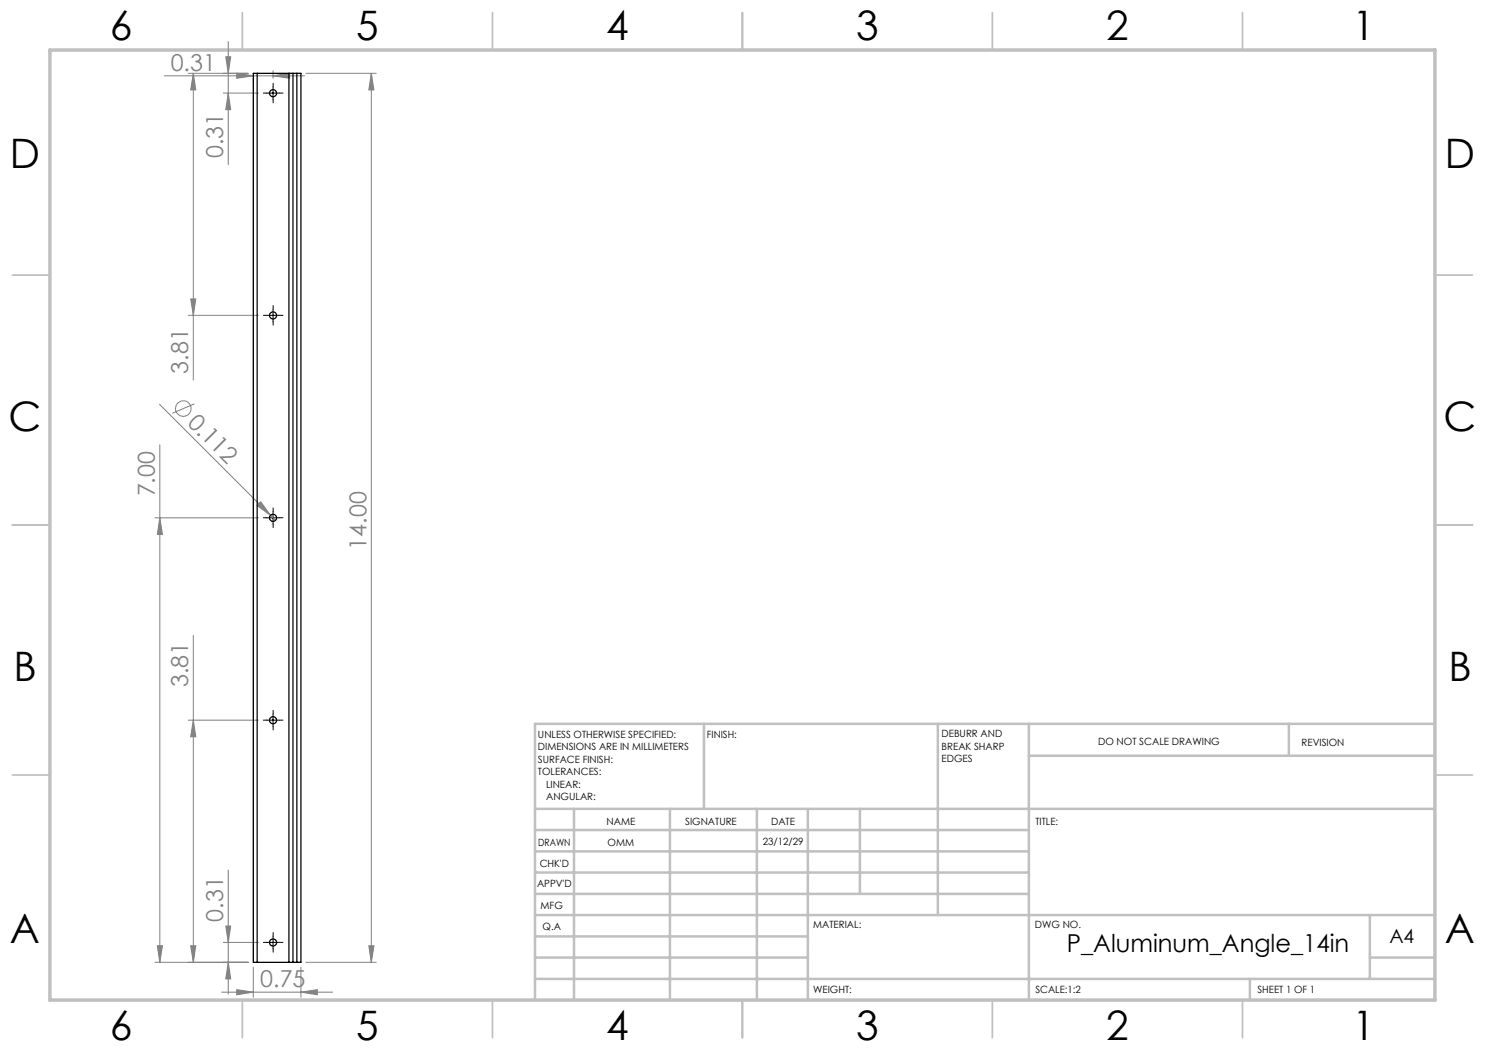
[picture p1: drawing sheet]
<svg xmlns="http://www.w3.org/2000/svg" width="297mm" height="210mm" viewBox="0 0 297 210" stroke-linecap="round" stroke-linejoin="round" font-family="sans-serif">
<g fill="none" stroke="#808080" stroke-width=".2">
<path d="M32.8 15.2h28.2M37.6 14.7h12M38.7 14.7l.5 3.3h-1.1zM38.7 14.7v61.3M44.7 18.6h6.9M45.2 11.4h.9l-.5 3.3zM45.6 18.6l.5 3.3h-.9zM45.6 8.3v24.6M47.3 14.6l3.4 .6-3.4 .5zM50.7 15.7v.4M54.6 15.2l3.3-.6v1.1zM54.6 14.1v1.6"/>
<path d="M61.2 14.7h14M74.3 14.7v177.8M74.3 14.7l.5 3.3h-1zM38.1 59.8h1.1l-.5 3.3zM37.6 63.1h14M31.9 80.8l23.2 23.3M32 89v103.5M38.9 80.8l-4.4 1.8M31 103.6h20.6M32 103.6l.5 3.3h-1zM51.4 101.1l.7-.7 2 2.7zM38.7 127.1v65.4"/>
<path d="M37.6 144h14M38.7 144l.5 3.3h-1.1zM45.6 174v24.8M31 192.5h18.6M31.5 189.2h1l-.5 3.3zM38.1 189.2h1.1l-.5 3.3zM44.3 198.4h22.2M44.7 188.5h6.9M45.2 185.2h.9l-.5 3.3zM45.6 192.5l.5 3.3h-.9zM47.3 197.9l3.4 .5-3.4 .6zM50.7 193.5v6"/>
<path d="M60.2 198.4l3.3-.5v1.1zM60.2 193.5v6M61.2 192.5h14M73.8 189.2h1l-.5 3.3z"/>
<circle cx="36.7" cy="81.7" r="1.56"/>
</g>
<g fill="none" stroke="#000" stroke-width=".2" stroke-dasharray="15.2 1.3 1.3 1.3">
<path d="M53.4 18.6h-.7M54.6 17.4v-.7M54.6 19.9v.7M55.9 18.6h.7M53.4 63.1h-.7M54.6 61.8v-.7M54.6 64.3v.7M55.9 63.1h.7M53.4 103.5h-.7M54.6 102.3v-.7M54.6 104.8v.7M55.9 103.5h.7"/>
<path d="M53.4 144h-.7M54.6 142.8v-.7M54.6 145.3v.7M55.9 144h.7M53.4 188.5h-.7M54.6 187.2v-.7M54.6 189.7v.7M55.9 188.5h.7"/>
</g>
<path d="M53.4 18.6h2.4M54.6 17.4v2.5M53.4 63.1h2.4M54.6 61.8v2.5M53.4 103.6h2.4M54.6 102.3v2.5M53.4 144h2.4M54.6 142.8v2.5M53.4 188.5h2.4M54.6 187.2v2.6" fill="none" stroke="#000" stroke-width=".2"/>
<g fill="none" stroke="#c0c0c0" stroke-width=".35">
<path d="M48.5 2.5v7.5M98.5 2.5v7.5M148.5 2.5v7.5M198.5 2.5v7.5M248.5 2.5v7.5M2.5 55h7.5M287 55h7.5M2.5 105h7.5M287 105h7.5M2.5 155h7.5M287 155h7.5M48.5 200v7.5"/>
<path d="M98.5 200v7.5M148.5 200v7.5M198.5 200v7.5M248.5 200v7.5"/>
</g>
<g fill="none" stroke="#c0c0c0" stroke-width=".5">
<path d="M140.8 144.8v17M187.6 144.8v38.2M205.8 144.8v55.2M205.8 151.2h81.2M257.8 144.8v6.4M287 144.8h-180v55.2M107 161.8h180M107 178.8h98.8M107 174.5h98.8M107 170.3h98.8M107 166h98.8M114.8 161.8v38.2"/>
<path d="M134 161.8v38.2M151.4 161.8v38.2M161.6 161.8v38.2M172 161.8v17M107 195.8h180M107 191.5h54.6M107 187.3h54.6M107 183h180M250 195.8v4.2M274 191.5h13M274 183v12.8"/>
</g>
<path d="M10 10h277v190h-277z" fill="none" stroke="#c0c0c0" stroke-width=".7"/>
<g fill="#808080">
<path d="M51.4 101.1l.7-.7 2 2.7z"/>
<path d="M47.3 197.9l3.4 .5-3.4 .6zM60.2 198.4l3.3-.5v1.1zM47.3 14.6l3.4 .6-3.4 .5zM54.6 15.2l3.3-.6v1.1z"/>
<path d="M73.8 189.2h1l-.5 3.3zM74.3 14.7l.5 3.3h-1zM45.6 192.5l.5 3.3h-.9zM45.2 185.2h.9l-.5 3.3zM38.1 189.2h1.1l-.5 3.3zM38.7 144l.5 3.3h-1.1zM31.5 189.2h1l-.5 3.3zM32 103.6l.5 3.3h-1z"/>
<path d="M45.2 11.4h.9l-.5 3.3zM45.6 18.6l.5 3.3h-.9zM38.7 14.7l.5 3.3h-1.1zM38.1 59.8h1.1l-.5 3.3z"/>
</g>
<g fill="none" stroke="#000" stroke-width=".25">
<path d="M51.4 14.7h-.7v177.8h.7M51.4 14.7h6.4M51.4 14.7v177.8M57.8 14.7h.8M57.8 14.7v177.8M58.6 14.7h.8M58.6 14.7v177.8M59.4 14.7v177.8M59.4 14.7h.8v177.8h-.8M51.4 192.5h6.4M57.8 192.5h.8M58.6 192.5h.8"/>
<circle cx="54.6" cy="18.6" r=".71"/>
<circle cx="54.6" cy="63.1" r=".71"/>
<circle cx="54.6" cy="103.5" r=".71"/>
<circle cx="54.6" cy="144" r=".71"/>
<circle cx="54.6" cy="188.5" r=".71"/>
</g>
<g font-size="8.1">
<text x="22" y="8">6</text>
<text x="71.2" y="8">5</text>
<text x="121.2" y="8">4</text>
<text x="171.3" y="8">3</text>
<text x="221.3" y="8">2</text>
<text x="270.5" y="8">1</text>
<text x="2" y="33.6">D</text>
<text x="289" y="33.6">D</text>
<text x="1.7" y="86.1">C</text>
<text x="288.7" y="86.1">C</text>
<text x="2.7" y="136.1">B</text>
<text x="289.7" y="136.1">B</text>
<text x="2" y="188.6">A</text>
<text x="289" y="188.6">A</text>
<text x="22" y="208">6</text>
<text x="71.2" y="208">5</text>
<text x="121.2" y="208">4</text>
<text x="171.3" y="208">3</text>
<text x="221.3" y="208">2</text>
<text x="270.5" y="208">1</text>
</g>
<text font-size="4.9" x="213.4" y="190.3">P_Aluminum_Angle_14in</text>
<g font-size="4.7" fill="#808080">
<text x="34.1" y="14.1">0.31</text>
<text x="44.7" y="31.6" transform="rotate(-90 44.7 31.6)">0.31</text>
<text x="37.7" y="74.7" transform="rotate(-90 37.7 74.7)">3.81</text>
<text x="37.3" y="84.7" transform="rotate(45 37.3 84.7)">0.112</text>
<text x="31" y="99.3" transform="rotate(-90 31 99.3)">7.00</text>
<text x="73.3" y="109.9" transform="rotate(-90 73.3 109.9)">14.00</text>
<text x="37.7" y="137.4" transform="rotate(-90 37.7 137.4)">3.81</text>
<text x="44.7" y="184.4" transform="rotate(-90 44.7 184.4)">0.31</text>
<text x="52.1" y="197.4">0.75</text>
</g>
<text font-size="3.9" x="277.9" y="188.5">A4</text>
<g font-size="2">
<text x="107.6" y="147.6">UNLESS OTHERWISE SPECIFIED:</text>
<text x="141.4" y="147.6">FINISH:</text>
<text x="188.3" y="147.5">DEBURR AND</text>
<text x="188.3" y="150">BREAK SHARP</text>
<text x="219.6" y="149">DO NOT SCALE DRAWING</text>
<text x="260.3" y="149.2">REVISION</text>
<text x="107.6" y="150.1">DIMENSIONS ARE IN MILLIMETERS</text>
<text x="107.6" y="152.6">SURFACE FINISH:</text>
<text x="107.6" y="155.1">TOLERANCES:</text>
<text x="188.3" y="152.5">EDGES</text>
<text x="109.2" y="157.6">LINEAR:</text>
<text x="109.2" y="160.1">ANGULAR:</text>
<text x="121.3" y="165">NAME</text>
<text x="137" y="164.9">SIGNATURE</text>
<text x="154.2" y="164.9">DATE</text>
<text x="207.1" y="164.9">TITLE:</text>
<text x="107.6" y="169.1">DRAWN</text>
<text x="107.9" y="173.3">CHK'D</text>
<text x="121.5" y="169.1">OMM</text>
<text x="152.6" y="168.9">23/12/29</text>
<text x="107.4" y="177.4">APPV'D</text>
<text x="108.1" y="181.8">MFG</text>
<text x="108.5" y="186">Q.A</text>
<text x="162.6" y="185.5">MATERIAL:</text>
<text x="207" y="185.5">DWG NO.</text>
<text x="162.6" y="198.5">WEIGHT:</text>
<text x="207.1" y="198.6">SCALE:1:2</text>
<text x="251.5" y="198.6">SHEET 1 OF 1</text>
</g>
</svg>
